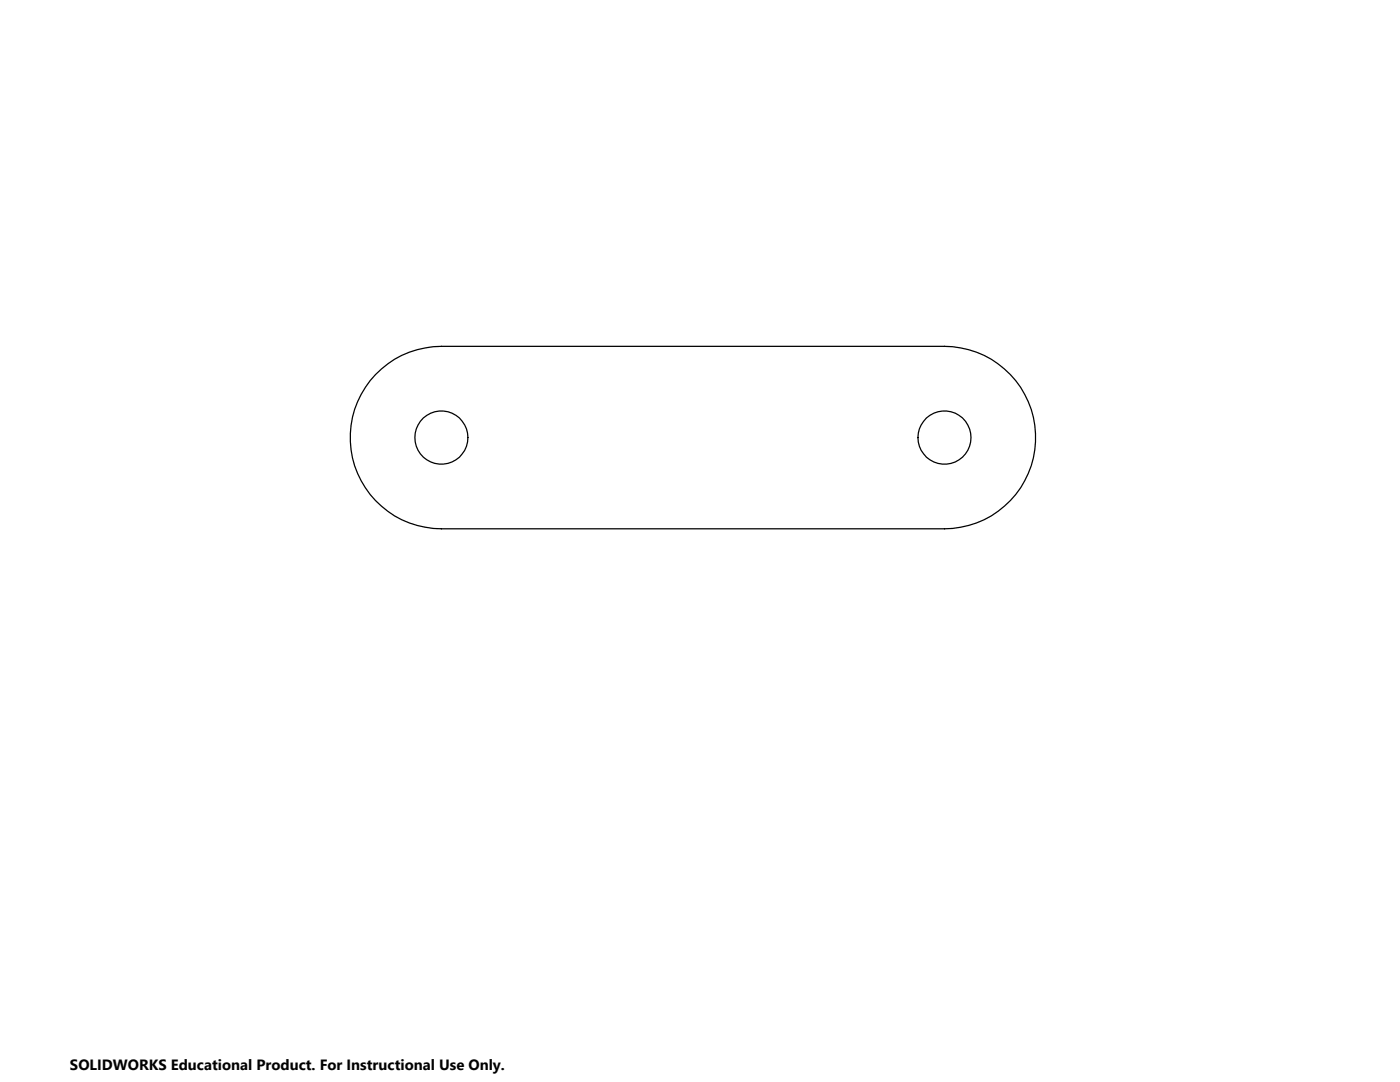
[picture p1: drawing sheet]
<svg xmlns="http://www.w3.org/2000/svg" width="279mm" height="216mm" viewBox="0 0 279 216" stroke-linecap="round" stroke-linejoin="round" font-family="sans-serif">
<g fill="none" stroke="#000" stroke-width=".25">
<path d="M74.9 74.8a18.1 18.1 0 0 1 13.2-5.7h100.4a18.2 18.2 0 0 1 18.2 18.2 18.2 18.2 0 0 1-18.2 18.2h-100.4a18.2 18.2 0 0 1-16.7-11 18.2 18.2 0 0 1 3.5-19.7z"/>
<circle cx="88.1" cy="87.3" r="5.3"/>
<circle cx="188.5" cy="87.3" r="5.3"/>
</g>
<text font-size="3" x="14" y="213.5">SOLIDWORKS Educational Product. For Instructional Use Only.</text>
</svg>
